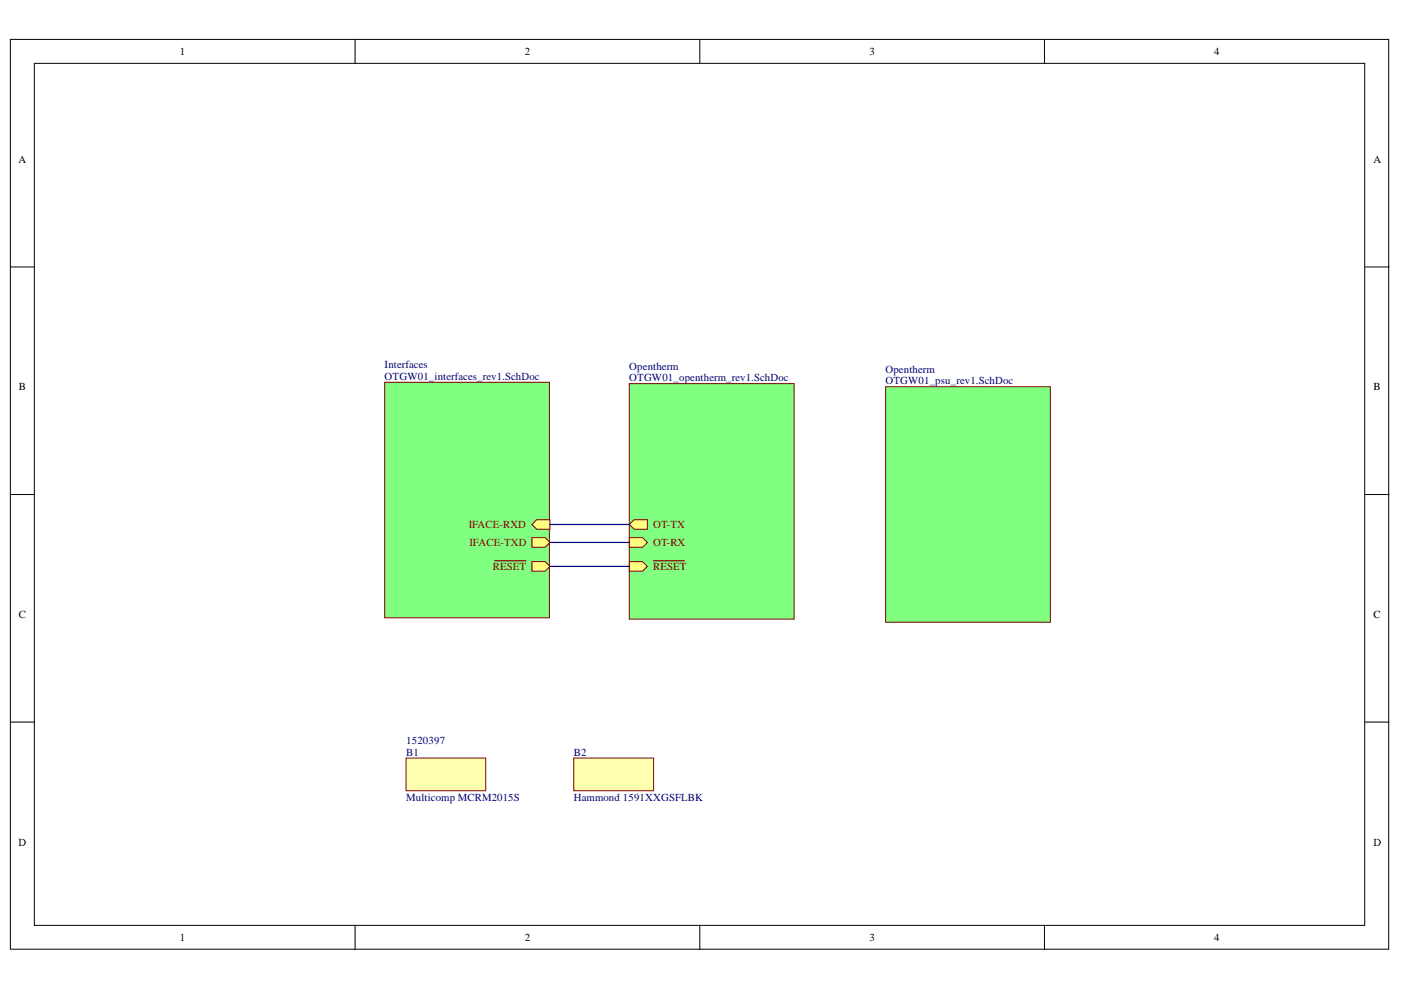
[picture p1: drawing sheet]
<svg xmlns="http://www.w3.org/2000/svg" width="297mm" height="210mm" viewBox="0 0 297 210" stroke-linecap="round" stroke-linejoin="round" font-family="sans-serif">
<g fill="#fff" stroke="#000" stroke-width=".21">
<path d="M2.2 8.4h292.2v192.9h-292.2z"/>
<path d="M7.3 13.4h282v182.8h-282z"/>
</g>
<path d="M75.3 8.4v5M148.4 8.4v5M221.4 8.4v5M2.2 56.6h5.1M289.4 56.6h5.1M2.2 104.9h5.1M289.4 104.9h5.1M2.2 153.1h5.1M289.4 153.1h5.1M75.3 196.3v5.1M148.4 196.3v5.1M221.4 196.3v5.1" fill="none" stroke="#000" stroke-width=".21"/>
<path d="M133.4 81.3h35v50h-35z" fill="#80ff80" stroke="#800000" stroke-width=".21"/>
<path d="M133.4 111.2l1.1-1h2.8v2h-2.8z" fill-rule="evenodd" fill="#ffff80"/>
<path d="M133.4 111.2l1.1-1h2.8v2h-2.8z" fill="none" stroke="#800000" stroke-width=".21"/>
<path d="M133.4 114h2.8l1.1 1-1.1 1h-2.8z" fill-rule="evenodd" fill="#ffff80"/>
<path d="M133.4 114h2.8l1.1 1-1.1 1h-2.8z" fill="none" stroke="#800000" stroke-width=".21"/>
<path d="M133.4 119.1h2.8l1.1 1-1.1 1h-2.8z" fill-rule="evenodd" fill="#ffff80"/>
<path d="M133.4 119.1h2.8l1.1 1-1.1 1h-2.8z" fill="none" stroke="#800000" stroke-width=".21"/>
<path d="M138.5 118.9h3.9M142.5 118.9h1.3M143.9 118.9h1.2" fill="none" stroke="#800000" stroke-width=".25"/>
<path d="M81.6 81.1h34.9v49.9h-34.9z" fill="#80ff80" stroke="#800000" stroke-width=".21"/>
<path d="M112.8 111.2l1-1h2.8v2h-2.8z" fill-rule="evenodd" fill="#ffff80"/>
<path d="M112.8 111.2l1-1h2.8v2h-2.8z" fill="none" stroke="#800000" stroke-width=".21"/>
<path d="M112.8 114h2.8l1 1-1 1h-2.8z" fill-rule="evenodd" fill="#ffff80"/>
<path d="M112.8 114h2.8l1 1-1 1h-2.8z" fill="none" stroke="#800000" stroke-width=".21"/>
<path d="M112.8 119.1h2.8l1 1-1 1h-2.8z" fill-rule="evenodd" fill="#ffff80"/>
<path d="M112.8 119.1h2.8l1 1-1 1h-2.8z" fill="none" stroke="#800000" stroke-width=".21"/>
<path d="M104.9 118.9h3.9M108.9 118.9h1.3M110.2 118.9h1.3" fill="none" stroke="#800000" stroke-width=".25"/>
<path d="M187.8 82h34.9v49.9h-34.9z" fill="#80ff80" stroke="#800000" stroke-width=".21"/>
<path d="M116.6 111.2h16.8M116.6 115h16.8M116.6 120.1h16.8" fill="none" stroke="#000080" stroke-width=".25"/>
<g fill="#ffffb0" stroke="#800000" stroke-width=".21">
<path d="M86.1 160.7h16.9v7h-16.9z"/>
<path d="M121.6 160.7h17v7h-17z"/>
</g>
<g font-size="2.3">
<text x="38.2" y="11.7">1</text>
<text x="111.3" y="11.7">2</text>
<text x="184.3" y="11.7">3</text>
<text x="257.4" y="11.7">4</text>
<text x="3.9" y="34.5">A</text>
<text x="291.2" y="34.5">A</text>
<text x="4" y="82.8">B</text>
<text x="291.2" y="82.8">B</text>
<text x="4" y="131">C</text>
<text x="291.2" y="131">C</text>
<text x="3.9" y="179.3">D</text>
<text x="291.2" y="179.3">D</text>
<text x="38.2" y="199.6">1</text>
<text x="111.3" y="199.6">2</text>
<text x="184.3" y="199.6">3</text>
<text x="257.4" y="199.6">4</text>
</g>
<g font-size="2.3" fill="#000080">
<text x="81.6" y="78.1">Interfaces</text>
<text x="81.6" y="80.6">OTGW01_interfaces_rev1.SchDoc</text>
<text x="133.4" y="78.4">Opentherm</text>
<text x="133.4" y="80.8">OTGW01_opentherm_rev1.SchDoc</text>
<text x="187.7" y="79">Opentherm</text>
<text x="187.7" y="81.5">OTGW01_psu_rev1.SchDoc</text>
<text x="86.1" y="157.7">1520397</text>
<text x="86.1" y="160.2">B1</text>
<text x="121.7" y="160.2">B2</text>
<text x="86.1" y="169.7">Multicomp MCRM2015S</text>
<text x="121.7" y="169.7">Hammond 1591XXGSFLBK</text>
</g>
<g font-size="2.3" fill="#800000">
<text x="99.4" y="112">IFACE-RXD</text>
<text x="138.5" y="112">OT-TX</text>
<text x="99.6" y="115.8">IFACE-TXD</text>
<text x="138.5" y="115.8">OT-RX</text>
<text x="104.5" y="120.9">RESET</text>
<text x="138.5" y="120.9">RESET</text>
</g>
</svg>
